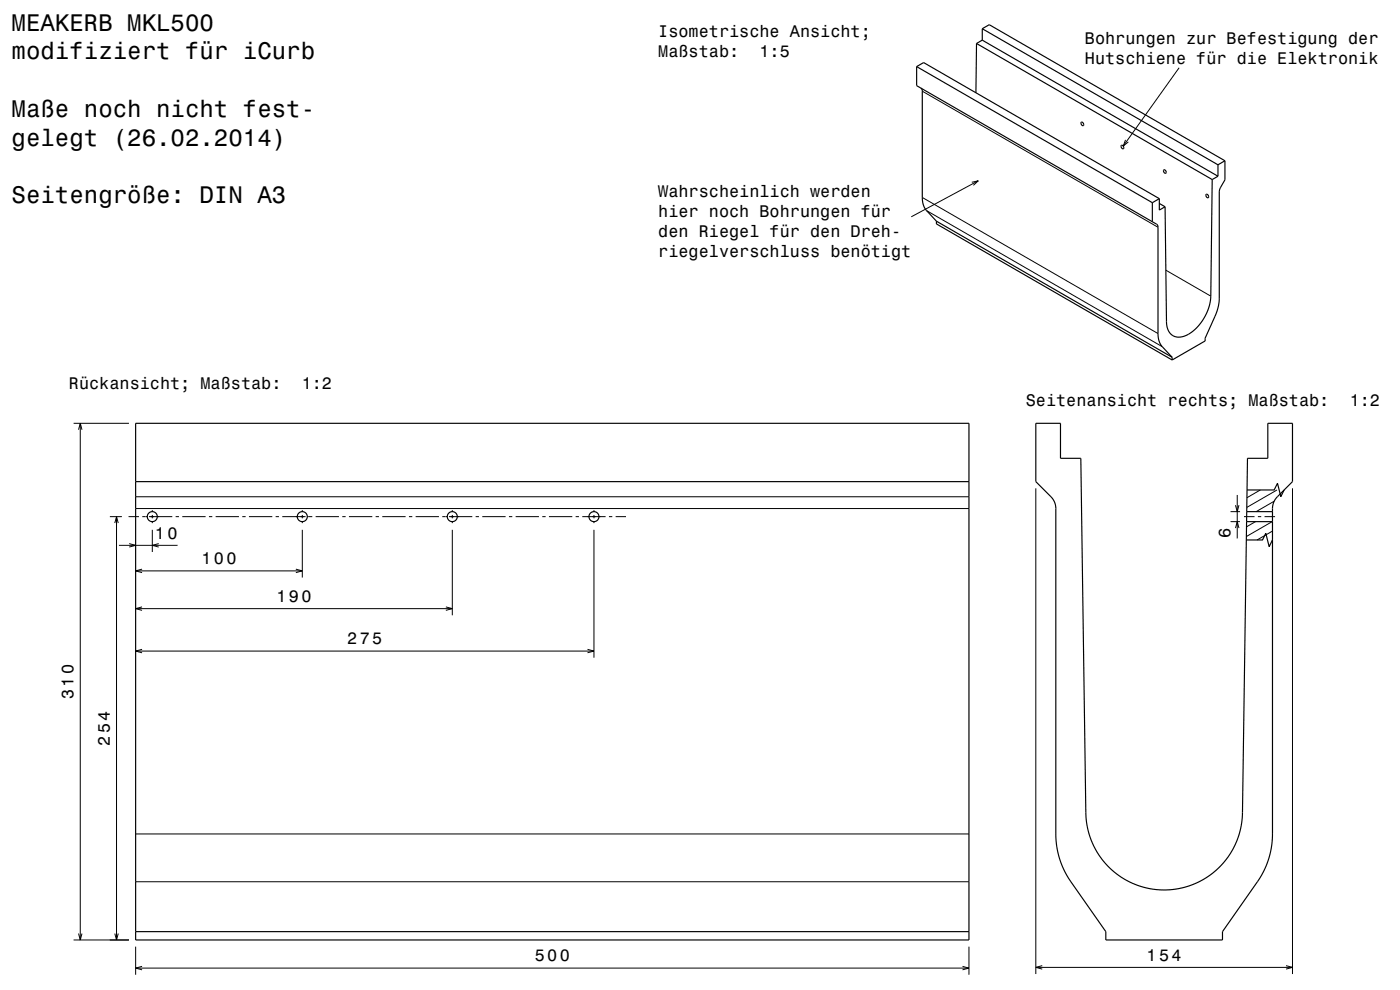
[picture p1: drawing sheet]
<svg xmlns="http://www.w3.org/2000/svg" width="420mm" height="297mm" viewBox="0 0 420 297" stroke-linecap="round" stroke-linejoin="round" font-family="sans-serif">
<g fill="none" stroke="#000" stroke-width=".3">
<path d="M276.7 27.4l70.7 40.8M353.7 20.3l-16.7 23.5M276.7 59.2l70.7 40.9M291.5 54.7l2-.5-1.5 1.4M293.5 54.2l-20.1 10.8M337.7 42l-.7 1.8 1.5-1.2M278 63.2l70.7 40.8M349.8 81.1l13.4 7.7M22.1 127h16.6M23.6 128.9l.5-1.9 .5 1.9M24.1 127v155M33 155h3.6"/>
<path d="M34.4 156.9l.6-1.9 .5 1.9M35 155v127M38.6 155h3.1M40.7 152.6h250M40.7 149h250M42.7 155h1.5M44.7 155h7M45.7 153v.5M45.7 154.5v1M45.7 156.5v.4M45.7 158.9v6.7M52.7 155h1"/>
<path d="M54.7 155h7M62.7 155h1M64.7 155h7M72.7 155h1M74.7 155h7M82.7 155h1M84.7 155h7M90.7 153v.5M90.7 154.5v1M90.7 156.5v.4M90.7 158.9v14.4M92.2 155h1.5"/>
<path d="M94.7 155h7M102.7 155h1M104.7 155h7M112.7 155h1M114.7 155h7M122.7 155h1M124.7 155h7M132.7 155h1.5M134.7 155h7M135.7 153v.5M135.7 154.5v1M135.7 156.5v.4"/>
<path d="M135.7 158.9v25.7M142.7 155h1M144.7 155h7M152.7 155h1M154.7 155h7M162.7 155h1M164.7 155h7M172.7 155h1M174.7 155h7M178.2 153v.5M178.2 154.5v1M178.2 156.5v.4"/>
<path d="M178.2 158.9v38.4M182.7 155h1M184.7 155h3.1M310.7 146.5v145.7M369.2 156.5h2.8M369.2 153.5h2.8M370.7 151.6l.5 1.9 .5-1.9M370.7 158.4l.5-1.9 .5 1.9M371.2 148.5v13M373.2 155h3.2M376.7 156.5l-2.7 1.5M377.4 155h1"/>
<path d="M378.1 147l-4 2.3M379.4 155h3.1M381.7 156.5l-7.8 4.5M381.7 159.3l-4.6 2.7M382.3 150.4l-5.5 3.1M383.1 147l-9.1 5.2M387.7 146.5v145.7M35.7 163.6h17.6M38.8 163.1l1.9 .5-1.9 .5M40.7 171.3h50M42.6 170.7l-1.9 .6 1.9 .5M47.6 163.1l-1.9 .5 1.9 .5"/>
<path d="M88.8 170.7l1.9 .6-1.9 .5M40.7 182.6h95M40.7 195.3h137.5M42.6 182.1l-1.9 .5 1.9 .5M42.6 194.8l-1.9 .5 1.9 .5M133.8 182.1l1.9 .5-1.9 .5M176.3 194.8l1.9 .5-1.9 .5M40.7 250.2h250M40.7 264.5h250M22.1 282h16.6M23.6 280.1l.5 1.9 .5-1.9M34.4 280.1l.6 1.9 .5-1.9"/>
<path d="M40.7 284v8.4M40.7 290.4h250M42.6 289.9l-1.9 .5 1.9 .5M288.8 289.9l1.9 .5-1.9 .5M290.7 284v8.4M310.7 290.2h77M312.7 289.7l-2 .5 2 .5M385.8 289.7l1.9 .5-1.9 .5"/>
</g>
<g fill="none" stroke="#000" stroke-width=".35">
<path d="M275 20l70.7 40.8M275 20l2.1-1.2 70.7 40.8M275 20v5.7l70.7 40.8M293 13l70.7 40.9M293 13l-.2 14.8M294.7 8.6l2.1-1.2 70.7 40.8M294.7 8.6l70.7 40.8M294.7 12l70.7 40.9M294.7 8.6v3.4M294.7 12l-1.7 1M276.3 26.4l.4 1v32.8l.4 1.4 .5 1.2 3.3 3.6M324.4 36.6a.54 .54 0 0 1 .7 .4 .54 .54 0 0 1-.4 .7l-.4-.6z"/>
<path d="M336.4 43.6a.54 .54 0 0 1 .7 .3 .54 .54 0 0 1-.3 .7l-.5-.5zM347.8 59.6v3.4l1.7-1M347.8 59.6l-2.1 1.2M349.2 50.9a.54 .54 0 0 1 .6 .4 .54 .54 0 0 1-.3 .7l-.4-.6zM361.9 58.3a.54 .54 0 0 1 .7 .3 .54 .54 0 0 1-.4 .7l-.4-.5zM363.7 53.9l-.5 34.9-.1 1.9-1.3 3.6-2.1 3.3-1.4 1.4-1.5 1.1-1.4 .7-1.3 .3-1.5-.1-1.2-.6-.9-1.2-.5-1.7-.5-35.5M365.4 52.9l-1.7 1M365.4 49.4v3.5M367.5 48.2v5.7l-1.4 2.5-.3 1.1v32l-.4 2.9-.8 2.2-3.1 6.9v.8l-9.9 5.7M367.5 48.2l-2.1 1.2M280.9 66.4l70.7 40.8M280.9 66.4v.8l70.7 40.8"/>
<path d="M345.7 66.5l1.4 .9 .3 .8 .1 33 .9 2.4 3.2 3.6M345.7 60.8v5.7M347.8 61l1.7 1M351.6 107.2v.8M40.7 127h250v155h-250zM310.7 127h7.4v10.5h6.1l1.6 106.6 .5 4.4 .7 2.7 1.3 3 1.7 2.8 1.9 2.3 2.1 2.1 2.4 1.8 2.6 1.5 3.3 1.2 4.4 1h4.5l4.4-.8 4.2-1.6 3.8-2.4 3.4-3.2 2.6-3.7 1.8-3.9 1-3.8 .3-3.5 1.5-106.5h6.1v-10.5h7.4v17.5l-4.5 4.5a5 5 0 0 0-1.5 3.6v97.9l-.4 4.4-1.2 4.1-1.1 2.5-1.4 2.4-10.9 15.6v2.5h-35v-2.5l-10.4-15-1.8-3-1.6-3.9-.9-3.9-.3-3.3v-98.1l-.3-1.5-.7-1.3-5-5zM40.7 144.5h250M374 156.5h7.7M374 153.5h7.7M374.1 147h8.1l1-2 1 4 1-2M373.9 162h4.8l1-2 1 4 1-2M40.7 279.5h250"/>
<circle cx="45.7" cy="155" r="1.5"/>
<circle cx="90.7" cy="155" r="1.5"/>
<circle cx="135.7" cy="155" r="1.5"/>
<circle cx="178.2" cy="155" r="1.5"/>
</g>
<path d="M0 0h420v297h-420" fill="none" stroke="#fff" stroke-width=".3"/>
<g font-size="7.2">
<text x="3.5" y="9.2">MEAKERB MKL500</text>
<text x="3.5" y="17.8">modifiziert für iCurb</text>
<text x="3.5" y="35.1">Maße noch nicht fest-</text>
<text x="3.5" y="43.7">gelegt (26.02.2014)</text>
<text x="3.5" y="61">Seitengröße: DIN A3</text>
</g>
<g font-size="5">
<text x="197.5" y="11.1">Isometrische Ansicht;</text>
<text x="197.5" y="17.1">Maßstab:</text>
<text x="227.8" y="17.1">1:5</text>
<text x="325.5" y="13.1">Bohrungen zur Befestigung der</text>
<text x="325.5" y="19.1">Hutschiene für die Elektronik</text>
<text x="197.5" y="59.1">Wahrscheinlich werden</text>
<text x="197.5" y="65.1">hier noch Bohrungen für</text>
<text x="197.5" y="71.2">den Riegel für den Dreh-</text>
<text x="197.5" y="77.2">riegelverschluss benötigt</text>
<text x="20.7" y="116.8">Rückansicht; Maßstab:</text>
<text x="90.5" y="116.8">1:2</text>
<text x="307.7" y="121.8">Seitenansicht rechts; Maßstab:</text>
<text x="404.9" y="121.8">1:2</text>
<text x="46.5" y="161.6">10</text>
<text x="369.2" y="161.5" transform="rotate(-90 369.2 161.5)">6</text>
<text x="60.4" y="169.3">100</text>
<text x="82.9" y="180.6">190</text>
<text x="104.2" y="193.3">275</text>
<text x="22.1" y="209.7" transform="rotate(-90 22.1 209.7)">310</text>
<text x="33" y="223.7" transform="rotate(-90 33 223.7)">254</text>
<text x="160.4" y="288.4">500</text>
<text x="344" y="288.2">154</text>
</g>
</svg>
